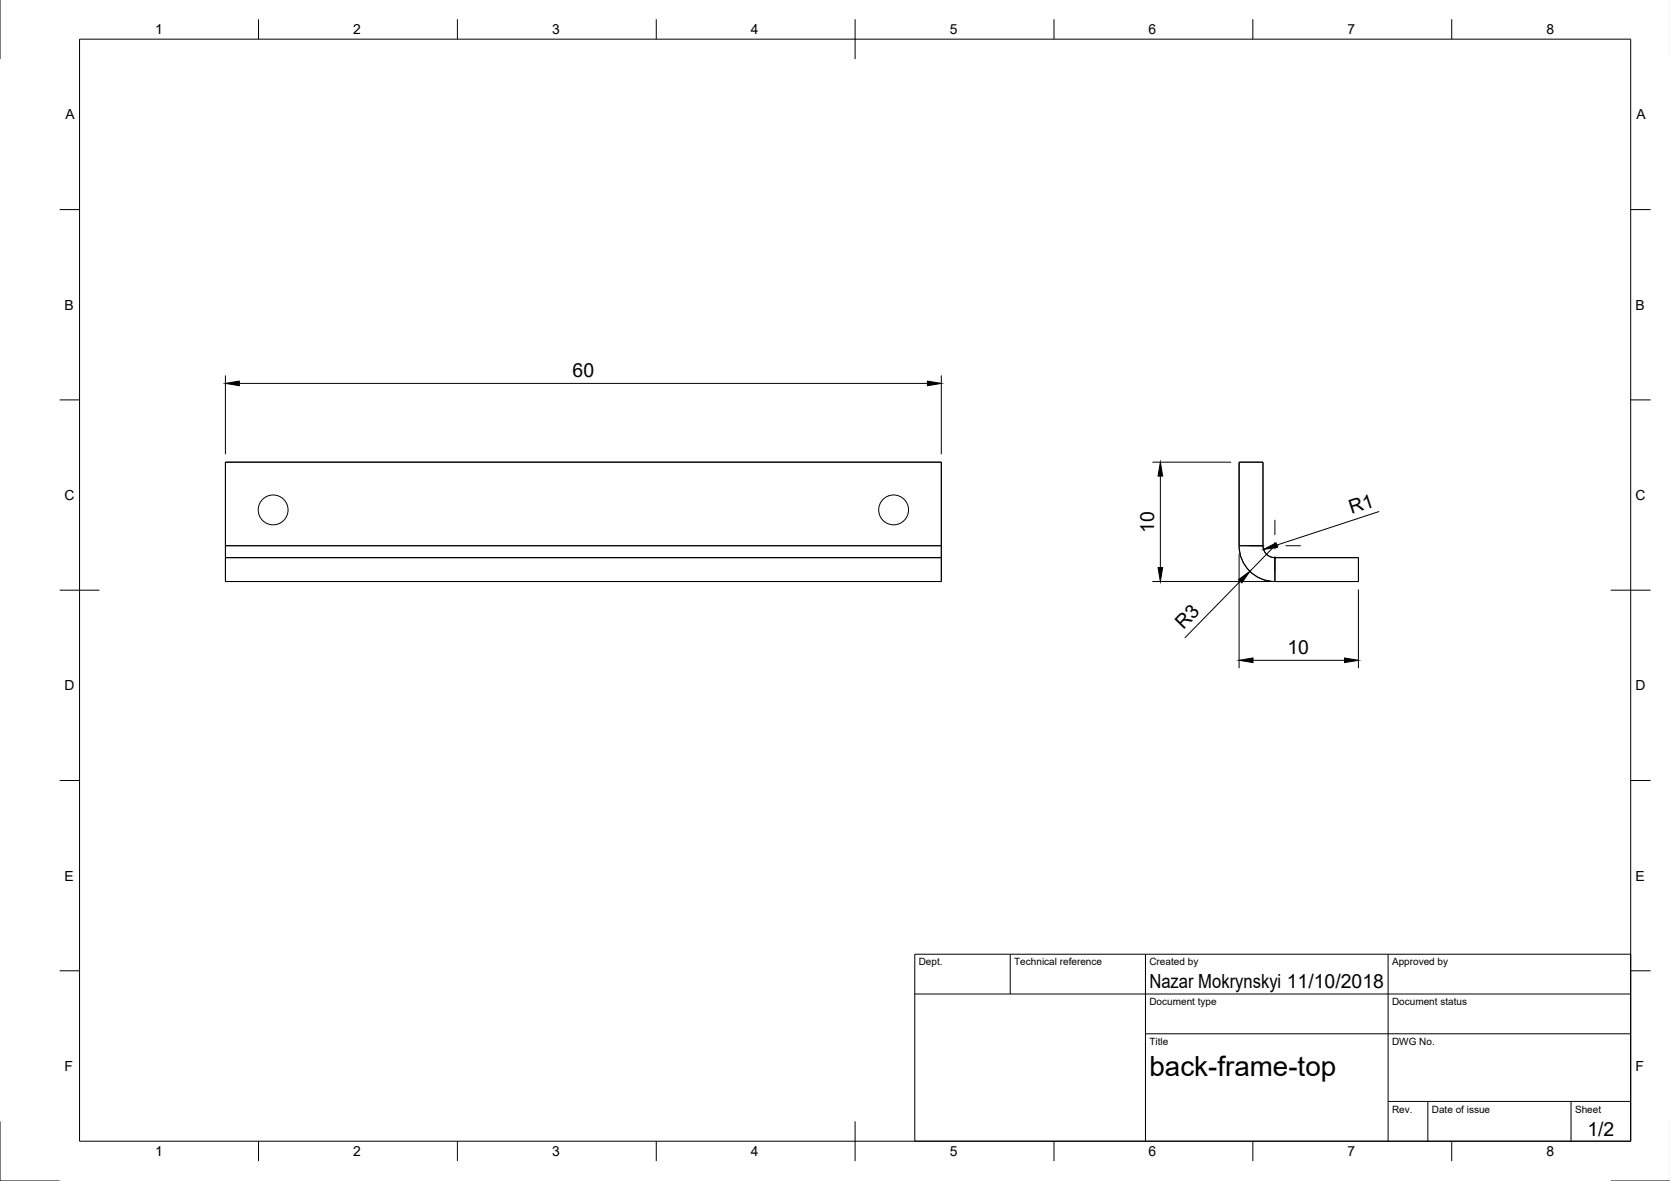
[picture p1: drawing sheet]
<svg xmlns="http://www.w3.org/2000/svg" width="420mm" height="297mm" viewBox="0 0 420 297" stroke-linecap="round" stroke-linejoin="round" font-family="sans-serif">
<!-- layer: Visible -->
<g fill="none" stroke="#000" stroke-width=".25">
<path d="M311.7 116.2h6.1v21.1a3 3 0 0 0 3 3h21v6h-21a9 9 0 0 1-9.1-9zM56.7 140.3v-24.1h180.1v24.1M56.7 140.3v6h180.1v-6M56.7 140.3h180.1"/>
<circle cx="68.7" cy="128.2" r="3.8"/>
<circle cx="224.8" cy="128.2" r="3.8"/>
</g>
<!-- layer: Visible Narrow -->
<path d="M56.7 137.3h180.1M311.7 137.3h6.1M320.8 140.3v6" fill="none" stroke="#000" stroke-width=".25"/>
<!-- layer: Border -->
<g fill="none" stroke="#000" stroke-width=".25">
<path d="M0 -.1v15M20 9.9h390.3v277.1h-390.3zM65 4.8v5.1M115.1 4.8v5.1M165.1 4.8v5.1M215.1 4.8v10.1M265.2 4.8v5.1M315.2 4.8v5.1M365.2 4.8v5.1M15 52.7h5M410.3 52.7h5M15 100.6h5"/>
<path d="M410.3 100.6h5M15 148.4h10M405.3 148.4h10M15 196.3h5M410.3 196.3h5M15 244.2h5M410.3 244.2h5M0 282v15h15M65 287v5M115.1 287v5M165.1 287v5M215.1 282v10"/>
<path d="M265.2 287v5M315.2 287v5M365.2 287v5M405.3 297h14.9"/>
</g>
<!-- layer: TitleBlock -->
<path d="M230.2 240h180.1v47h-180.1zM230.2 250h180.1M254.2 240v10M288.2 240v47M349.2 240v47M288.2 260h122.1M349.2 277h61.1M359.2 277v10M395.3 277v10" fill="none" stroke="#000" stroke-width=".25"/>
<!-- layer: Dimensions -->
<path d="M56.7 94.4v19.8M60.2 96.4h173.1M236.8 94.4v19.8M289.9 116.2h19.8M291.9 119.7v23.1M311.7 139.3v28.8M320.8 137.3l-6.3 6.4M347 128.6l-25.8 8.5M289.9 146.3h49.9M312 146.2l-13.9 14.3M341.8 148.3v19.8M315.3 166.1h23" fill="none" stroke="#000" stroke-width=".25"/>
<path d="M56.7 96.4l3.5-.6v1.2zM233.3 95.8l3.5 .6-3.5 .6zM291.9 116.2l.6 3.5h-1.1zM317.9 138.2l3.1-1.7 .4 1.2zM291.4 142.8h1.1l-.6 3.5zM311.6 145.8l2.9-2.1-2.1 2.9zM311.7 166.1l3.6-.6v1.2zM338.3 165.5l3.5 .6-3.5 .6z" fill="#000" stroke="#000" stroke-width=".25"/>
<!-- layer: Center Lines -->
<path d="M314.3 137.3h3.8M319.9 137.3h1.7M320.8 130.8v3.8M320.8 136.4v1.8M320.8 139.9v3.9M323.4 137.3h3.9" fill="none" stroke="#000" stroke-width=".25"/>
<text font-size="7" x="289.2" y="270.5">back-frame-top</text>
<g font-size="4.9">
<text x="144.1" y="94.9">60</text>
<text x="340" y="129.4" transform="rotate(-18 340 129.4)">R1</text>
<text x="290.4" y="134.1" transform="rotate(-90 290.4 134.1)">10</text>
<text x="297.7" y="158.6" transform="rotate(-46 297.7 158.6)">R3</text>
<text x="323.9" y="164.5">10</text>
<text x="289.2" y="248.5">Nazar Mokrynskyi 11/10/2018</text>
<text x="399.4" y="285.7">1/2</text>
</g>
<g font-size="3.5">
<text x="39" y="8.6">1</text>
<text x="88.9" y="8.6">2</text>
<text x="138.9" y="8.6">3</text>
<text x="188.9" y="8.6">4</text>
<text x="239" y="8.6">5</text>
<text x="288.9" y="8.6">6</text>
<text x="339" y="8.6">7</text>
<text x="389.1" y="8.6">8</text>
<text x="16.4" y="30">A</text>
<text x="411.7" y="30">A</text>
<text x="16.2" y="77.9">B</text>
<text x="411.5" y="77.9">B</text>
<text x="16.3" y="125.8">C</text>
<text x="411.5" y="125.8">C</text>
<text x="16.2" y="173.6">D</text>
<text x="411.5" y="173.6">D</text>
<text x="16.3" y="221.5">E</text>
<text x="411.5" y="221.5">E</text>
<text x="16.3" y="269.4">F</text>
<text x="411.5" y="269.4">F</text>
<text x="39" y="290.8">1</text>
<text x="88.9" y="290.8">2</text>
<text x="138.9" y="290.8">3</text>
<text x="188.9" y="290.8">4</text>
<text x="239" y="290.8">5</text>
<text x="288.9" y="290.8">6</text>
<text x="339" y="290.8">7</text>
<text x="389.1" y="290.8">8</text>
</g>
<g font-size="2.5">
<text x="231.2" y="242.8">Dept.</text>
<text x="255.2" y="242.8">Technical reference</text>
<text x="289.2" y="242.8">Created by</text>
<text x="350.2" y="242.8">Approved by</text>
<text x="289.2" y="252.8">Document type</text>
<text x="350.2" y="252.8">Document status</text>
<text x="289.2" y="262.8">Title</text>
<text x="350.2" y="262.8">DWG No.</text>
<text x="350.2" y="279.8">Rev.</text>
<text x="360.2" y="279.8">Date of issue</text>
<text x="396.3" y="279.8">Sheet</text>
</g>
</svg>
